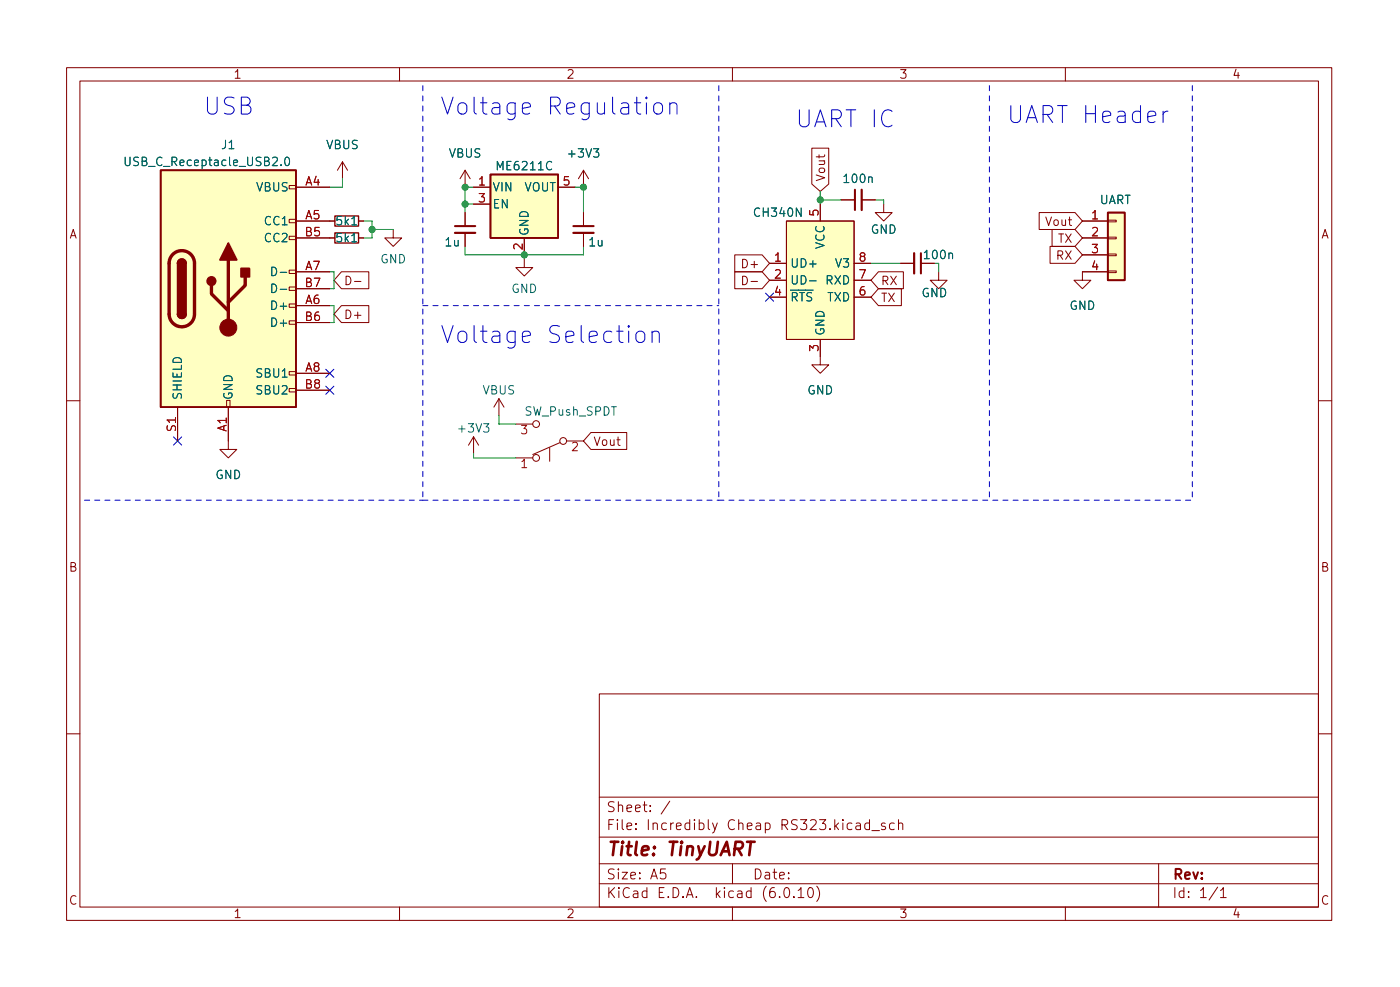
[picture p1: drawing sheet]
<svg xmlns="http://www.w3.org/2000/svg" width="210mm" height="148mm" viewBox="0 0 210 148" stroke-linecap="round" stroke-linejoin="round" font-family="sans-serif">
<g fill="none" stroke="#840000" stroke-width=".15">
<path d="M10 10.2h190v128h-190zM12 12.2h186v124h-186zM60 10.2v2M110 10.2v2M160 10.2v2M43.4 35.5h1v.5h-1zM43.4 32.9h1v.5h-1zM43.4 27.8h1v.6h-1zM44.4 33.2h5.9M44.4 35.7h5.9M44.4 28.1h5.1M51.4 24.3l-.7 1.3"/>
<path d="M51.4 24.3v2.5M51.4 24.3l.8 1.3M53.8 33.2h.8M53.8 35.7h.8M59.1 34.5v1.2h1.2l-1.2 1.3-1.3-1.3h1.3M69.8 25.6v2.5M69.8 31.9v2M69.8 35v2M69.8 25.6l-.7 1.2M69.8 25.6l.8 1.2M71.1 28.1h2.6M71.1 30.6h2.6"/>
<path d="M78.7 38.9v1.3h1.3l-1.3 1.2-1.2-1.2h1.2M78.7 35.7v2.6M83.8 28.1h2.6M87.6 25.6v2.5M87.6 31.9v2M87.6 35v2M87.6 25.6l-.7 1.2M87.6 25.6l.8 1.2M110.3 38.3h4.2l1.1 1.2-1.1 1.3h-4.2zM115.6 39.5h2.5M118.1 33.2h10.2v17.8h-10.2zM121.9 22.2h2.6v5.4l-1.3 1.1-1.3-1.1z"/>
<path d="M123.2 30.6v2.6M126.4 30h2M128.3 39.5h2.5M129.4 30h2M132.7 30.6v1.3h1.3l-1.3 1.3-1.3-1.3h1.3M135.3 39.5h2M138.3 39.5h2M156.1 31.9h5.3l1.2 1.3-1.2 1.3h-5.3zM157.7 37h3.7l1.2 1.3-1.2 1.2h-3.7zM158 34.5h3.4l1.2 1.2-1.2 1.3h-3.4zM162.6 33.2h3.8M162.6 35.7h3.8"/>
<path d="M162.6 38.3h3.8M166.4 38.1h1.2v.3h-1.2zM166.4 35.6h1.2v.2h-1.2zM166.4 33.1h1.2v.2h-1.2zM43.4 58.3h1v.5h-1zM43.4 55.8h1v.5h-1zM43.4 48.2h1v.5h-1zM43.4 45.6h1v.5h-1zM43.4 43.1h1v.5h-1zM43.4 40.5h1v.6h-1zM44.4 40.8h5.1M44.4 45.9h5.1"/>
<path d="M44.4 56h5.1M44.4 48.4h5.1M44.4 43.3h5.1M44.4 58.6h5.1M51.3 40.8h4.1v2.5h-4.1l-1.1-1.2zM51.3 45.9h4.1v2.5h-4.1l-1.1-1.2zM52 41.5a.64 .64 0 0 1 .7 .6 .64 .64 0 0 1-.7 .6zM53.2 42.3h1M74.9 59.9l-.7 1.2M74.9 59.9v2.5M74.9 59.9l.8 1.2M110.3 40.8h4.2l1.1 1.3-1.1 1.2h-4.2z"/>
<path d="M111.5 41.5a.64 .64 0 0 1 .8 .6 .64 .64 0 0 1-.8 .6zM112.8 42.3h1M115.6 42.1h2.5M115.6 44.6h2.5M123.2 51v3.8h1.3l-1.3 1.2-1.3-1.2h1.3M128.3 42.1h2.5M128.3 44.6h2.5M131.9 43.3h3.5v2.6h-3.5l-1.1-1.3zM131.9 40.8h3.8v2.5h-3.8l-1.1-1.2zM141 40.8v1.3h1.2l-1.2 1.2-1.3-1.2h1.3M166.4 40.7h1.2v.2h-1.2zM166.4 40.8h-3.8v1.3h1.2l-1.2 1.2-1.3-1.2h1.3"/>
<path d="M10 60.2h2M26.7 61.1v5.1M34 60.1h.5v1h-.5zM34.3 61.1v6.4h1.3l-1.3 1.2-1.3-1.2h1.3M71.1 65.6l-.7 1.2M71.1 65.6v2.5M71.1 65.6l.8 1.2M77.5 68.7h2.5M77.5 63.7h2.5M82.5 67.2v2M84.1 66.5l-4.1 1.7M85.1 66.2h2.5"/>
<path d="M88.7 64.9h5.4v2.6h-5.4l-1.1-1.3zM198 60.2h2M10 110.2h2M90 104.2h108v32h-108zM90 119.7h108M198 110.2h2M60 136.2v2M90 132.7h108M90 129.7h108M90 125.7h108M99.9 130.4h-.7v.8l.2-.2 .5 .1 .1 .2-.1 .5-.2 .1h-.3l-.2-.1M100.6 120.3l-1.3 1.9"/>
<path d="M110 136.2v2M110 129.7v3M117.9 133.3l.3-.1a.94 .94 0 0 1 0 1.5h-.1a1 1 0 0 1-.2-1.4zM119.2 134.6v.1M119.9 133.7l.4-.5v1.5M119.9 134.7h.8M121.5 133.3l.3-.1a.94 .94 0 0 1 0 1.5h-.1a1 1 0 0 1-.2-1.4zM122.7 133a1.72 1.72 0 0 1 0 2.3M128.6 123.6h.6v.9M129.2 123.9l-.5 .1a.29 .29 0 0 0-.2 .3 .29 .29 0 0 0 .2 .2h.5M130.6 123.6l-.4-.1-.3 .3v.5l.1 .2h.6M130.6 123v1.5"/>
<path d="M130.9 124.7h1.2M132.9 123.6l-.3-.1-.2 .3v.2l.5 .1v.4h-.5M134.3 123.6l-.4-.1-.3 .3v.5l.1 .2h.6M134.9 123.7a.37 .37 0 0 1 .7 .1v.7M134.9 123v1.5M160 136.2v2M174 129.7v6.5M182.9 133.2l-1.3 1.9M183.3 133.7l.4-.5v1.5M183.3 134.7h.9"/>
<circle cx="80.5" cy="63.7" r=".51"/>
<circle cx="80.5" cy="68.7" r=".51"/>
<circle cx="84.6" cy="66.2" r=".51"/>
</g>
<path d="M112.2 126.4h1.1" fill="none" stroke="#840000" stroke-width=".4"/>
<path d="M68.3 35h3.1M86.1 35h3.1M129.4 28.5v3M137.3 38v3.1" fill="none" stroke="#840000" stroke-width=".33"/>
<path d="M68.3 33.9h3.1M86.1 33.9h3.1M128.4 28.5v3M138.3 38v3.1" fill="none" stroke="#840000" stroke-width=".3"/>
<g fill="#ffffc2" stroke="#ffffc2" stroke-width=".15">
<path d="M166.4 31.9h2.5v10.2h-2.5z"/>
<path d="M118.1 33.2h10.2v17.8h-10.2z"/>
<path d="M24.1 25.6h20.3v35.5h-20.3z"/>
<path d="M73.7 26.2h10.1v9.5h-10.1z"/>
</g>
<path d="M24.1 25.6h20.3v35.5h-20.3zM26.7 39.5a.64 .64 0 0 1 .6-.6 .64 .64 0 0 1 .6 .6M73.7 26.2h10.1v9.5h-10.1zM166.4 31.9h2.5v10.2h-2.5zM26.7 47.2a.64 .64 0 0 0 .6 .6 .64 .64 0 0 0 .6-.6" fill="none" stroke="#840000" stroke-width=".25"/>
<path d="M18.8 23.6v1l.2 .3h.3l.2-.3v-1M42.9 23.7l.2-.1a.68 .68 0 0 1 .4 .6 .68 .68 0 0 1-.4 .7l-.2-.2-.1-.3zM40.8 40.1a.64 .64 0 0 1 .7 .6 .64 .64 0 0 1-.7 .7zM40.8 42.6a.64 .64 0 0 1 .7 .7 .64 .64 0 0 1-.7 .6zM121.6 42.2h1" fill="none" stroke="#006464" stroke-width=".15"/>
<path d="M26 38.2a1.91 1.91 0 0 1 2-.4 1.91 1.91 0 0 1 1.2 1.7v7.7a1.91 1.91 0 0 1-1.9 1.9 1.91 1.91 0 0 1-1.9-1.9v-7.7a1.91 1.91 0 0 1 .6-1.3zM34.3 39v10.2M31.7 42.8v1.3l2.6 2.5M36.8 41.6v1.2l-2.5 2.6" fill="none" stroke="#840000" stroke-width=".51"/>
<g fill="#840000" stroke="#840000" stroke-width=".25">
<path d="M26.7 47.2h1.2a.64 .64 0 0 1-.6 .6 .64 .64 0 0 1-.6-.6z"/>
<path d="M26.7 39.5h1.2v7.7h-1.2z"/>
<path d="M26.9 39.1a.64 .64 0 0 1 .6-.2 .64 .64 0 0 1 .4 .6h-1.2z"/>
<path d="M34.3 36.5l1.3 2.5h-2.6z"/>
<path d="M36.2 40.3h1.3v1.3h-1.3z"/>
<circle cx="31.7" cy="42.2" r=".63"/>
</g>
<circle cx="34.3" cy="49.2" r="1.27" fill="#840000" stroke="#840000" stroke-width=".15"/>
<path d="M50.3 32.4h3.5v1.5h-3.5zM50.3 35h3.5v1.5h-3.5z" fill="none" stroke="#840000" stroke-width=".2"/>
<path d="M97.1 14.6l-.1 .1 .1 .1 .1-.1-.1-.1v.2M97.1 15.4v1.7M98.3 15.7a.69 .69 0 0 1 .7-.3 .69 .69 0 0 1 .5 .5v.7a.69 .69 0 0 1-.7 .5 .69 .69 0 0 1-.6-.5v-.7zM100.6 15.7a.63 .63 0 0 1 1.1 .1v1.3M100.6 15.4v1.7M174.7 16.7v1.7M175.4 16.7a.65 .65 0 0 0-.7 .5M95.6 50a.69 .69 0 0 1 .7-.3 .69 .69 0 0 1 .5 .5v.7a.69 .69 0 0 1-.6 .5 .69 .69 0 0 1-.7-.5v-.7zM97.9 50a.63 .63 0 0 1 1.1 .1v1.3M97.9 49.7v1.7" fill="none" stroke="#0000c2" stroke-width=".15"/>
<path d="M63.5 12.9v62.2M107.9 12.9v62.2M148.6 12.9v62.2M179.1 12.9v62.2M63.5 45.9h44.4M12.7 75.1h50.8M63.5 75.1h44.4M107.9 75.1h71.2" fill="none" stroke="#0000c2" stroke-width=".15" stroke-dasharray=".8 .8"/>
<g fill="none" stroke="#009600" stroke-width=".15">
<path d="M51.4 26.8v1.3h-1.9M54.6 33.2h1.3v2.5h-1.3M55.9 34.5h3.2M69.8 37v1.3h17.8v-1.3M69.8 30.6h1.3M71.1 28.1h-1.3v3.8M78.7 38.3v.6M86.4 28.1h1.2v3.8M123.2 28.7v1.9M123.2 30h3.2M130.8 39.5h4.5M131.4 30h1.3v.6"/>
<path d="M141 39.5v1.3M49.5 40.8h.7v2.5h-.7M49.5 45.9h.7v2.5h-.7M71.1 68.1v.6h6.4M74.9 62.4v1.3h2.6"/>
</g>
<path d="M48.9 58l1.2 1.2M48.9 55.4l1.2 1.3M50.1 58l-1.2 1.2M50.1 55.4l-1.2 1.3M115 44l1.2 1.2M116.2 44l-1.2 1.2M26.1 65.6l1.2 1.2M27.3 65.6l-1.2 1.2" fill="none" stroke="#000084" stroke-width=".15"/>
<g fill="#009600" stroke="#009600" stroke-width=".15">
<circle cx="69.8" cy="28.1" r=".46"/>
<circle cx="87.6" cy="28.1" r=".46"/>
<circle cx="69.8" cy="30.6" r=".46"/>
<circle cx="78.7" cy="38.3" r=".46"/>
<circle cx="123.2" cy="30" r=".46"/>
<circle cx="55.9" cy="34.5" r=".46"/>
</g>
<g font-size="3.5" fill="#0000c2">
<text x="30.5" y="17.2">USB</text>
<text x="66" y="17.2">Voltage Regulation</text>
<text x="119.4" y="19.1">UART IC</text>
<text x="151.1" y="18.5">UART Header</text>
<text x="66" y="51.5">Voltage Selection</text>
</g>
<text font-size="2.8" fill="#840000" x="91" y="128.5">Title: TinyUART</text>
<g font-size="2.1" fill="#840000">
<text x="91" y="124.6">File: Incredibly Cheap RS323.kicad_sch</text>
<text x="91" y="121.9">Sheet: /</text>
<text x="91" y="134.8">KiCad E.D.A. kicad (6.0.10)</text>
<text x="91" y="132">Size: A5</text>
<text x="113" y="132">Date:</text>
<text x="176" y="132">Rev:</text>
<text x="176" y="134.8">Id: 1/1</text>
</g>
<g font-size="1.8" fill="#840000">
<text x="35" y="11.8">1</text>
<text x="85" y="11.8">2</text>
<text x="135" y="11.8">3</text>
<text x="185" y="11.8">4</text>
<text x="123.9" y="27.3" transform="rotate(-90 123.9 27.3)">Vout</text>
<text x="10.3" y="35.8">A</text>
<text x="157.2" y="33.9">Vout</text>
<text x="198.4" y="35.8">A</text>
<text x="111.8" y="40.3">D+</text>
<text x="158.7" y="39">RX</text>
<text x="158.9" y="36.4">TX</text>
<text x="51.6" y="47.9">D+</text>
<text x="132.2" y="45.3">TX</text>
<text x="132.2" y="42.8">RX</text>
<text x="89.1" y="66.9">Vout</text>
<text x="10.3" y="85.8">B</text>
<text x="198.4" y="85.8">B</text>
<text x="10.3" y="135.8">C</text>
<text x="35" y="137.8">1</text>
<text x="85" y="137.8">2</text>
<text x="135" y="137.8">3</text>
<text x="185" y="137.8">4</text>
<text x="198.4" y="135.8">C</text>
</g>
<g font-size="1.8" fill="#006464">
<text x="33.3" y="22.4">J1</text>
<text x="49" y="22.4">VBUS</text>
<text x="67.4" y="23.7">VBUS</text>
<text x="85.5" y="23.7">+3V3</text>
<text x="19.4" y="24.9">USB_C_Receptacle_USB2.0</text>
<text x="38.5" y="28.7">VBUS</text>
<text x="73.9" y="28.7">VIN</text>
<text x="74.8" y="25.6">ME6211C</text>
<text x="78.7" y="28.7">VOUT</text>
<text x="126.9" y="27.5">100n</text>
<text x="39.9" y="33.8">CC1</text>
<text x="50.6" y="33.8">5k1</text>
<text x="73.9" y="31.3">EN</text>
<text x="79.4" y="35.5" transform="rotate(-90 79.4 35.5)">GND</text>
<text x="113.4" y="32.5">CH340N</text>
<text x="130.7" y="35.1">GND</text>
<text x="165.1" y="30.6">UART</text>
<text x="39.9" y="36.4">CC2</text>
<text x="41.6" y="41.4">D-</text>
<text x="50.6" y="36.4">5k1</text>
<text x="57.1" y="39.5">GND</text>
<text x="66.9" y="37">1u</text>
<text x="88.5" y="37">1u</text>
<text x="118.6" y="40.2">UD+</text>
<text x="123.8" y="37.4" transform="rotate(-90 123.8 37.4)">VCC</text>
<text x="125.6" y="40.2">V3</text>
<text x="139" y="38.9">100n</text>
<text x="41.1" y="46.5">D+</text>
<text x="41.6" y="44">D-</text>
<text x="76.8" y="44">GND</text>
<text x="118.6" y="42.7">UD-</text>
<text x="118.6" y="45.2">~{RTS TXD</text>
<text x="124" y="42.7">RXD</text>
<text x="138.4" y="44.6">GND</text>
<text x="160.6" y="46.5">GND</text>
<text x="41.1" y="49.1">D+</text>
<text x="123.8" y="50.5" transform="rotate(-90 123.8 50.5)">GND</text>
<text x="38.7" y="56.7">SBU1</text>
<text x="38.7" y="59.2">SBU2</text>
<text x="72.5" y="59.2">VBUS</text>
<text x="121.2" y="59.2">GND</text>
<text x="27.3" y="60.1" transform="rotate(-90 27.3 60.1)">SHIELD</text>
<text x="34.9" y="60.1" transform="rotate(-90 34.9 60.1)">GND</text>
<text x="69" y="64.9">+3V3</text>
<text x="78.8" y="62.4">SW_Push_SPDT</text>
<text x="32.3" y="71.9">GND</text>
</g>
<g font-size="1.8" fill="#a90000">
<text x="45.9" y="27.8">A4</text>
<text x="71.9" y="27.8">1</text>
<text x="84.6" y="27.8">5</text>
<text x="45.9" y="32.9">A5</text>
<text x="45.9" y="35.5">B5</text>
<text x="71.9" y="30.4">3</text>
<text x="122.9" y="32.4" transform="rotate(-90 122.9 32.4)">5</text>
<text x="164" y="32.9">1</text>
<text x="164" y="35.5">2</text>
<text x="45.9" y="40.5">A7</text>
<text x="78.5" y="37.5" transform="rotate(-90 78.5 37.5)">2</text>
<text x="116.3" y="39.3">1</text>
<text x="116.3" y="41.8">2</text>
<text x="129" y="41.8">7</text>
<text x="129" y="39.3">8</text>
<text x="164" y="38">3</text>
<text x="164" y="40.5">4</text>
<text x="45.9" y="45.6">A6</text>
<text x="45.9" y="43.1">B7</text>
<text x="116.3" y="44.4">4</text>
<text x="129" y="44.4">6</text>
<text x="45.9" y="48.2">B6</text>
<text x="122.9" y="52.7" transform="rotate(-90 122.9 52.7)">3</text>
<text x="45.9" y="55.8">A8</text>
<text x="45.9" y="58.3">B8</text>
<text x="26.4" y="64.7" transform="rotate(-90 26.4 64.7)">S1</text>
<text x="34" y="64.8" transform="rotate(-90 34 64.8)">A1</text>
<text x="78.2" y="65.2">3</text>
<text x="78.2" y="70.3">1</text>
<text x="85.9" y="67.7">2</text>
</g>
</svg>
